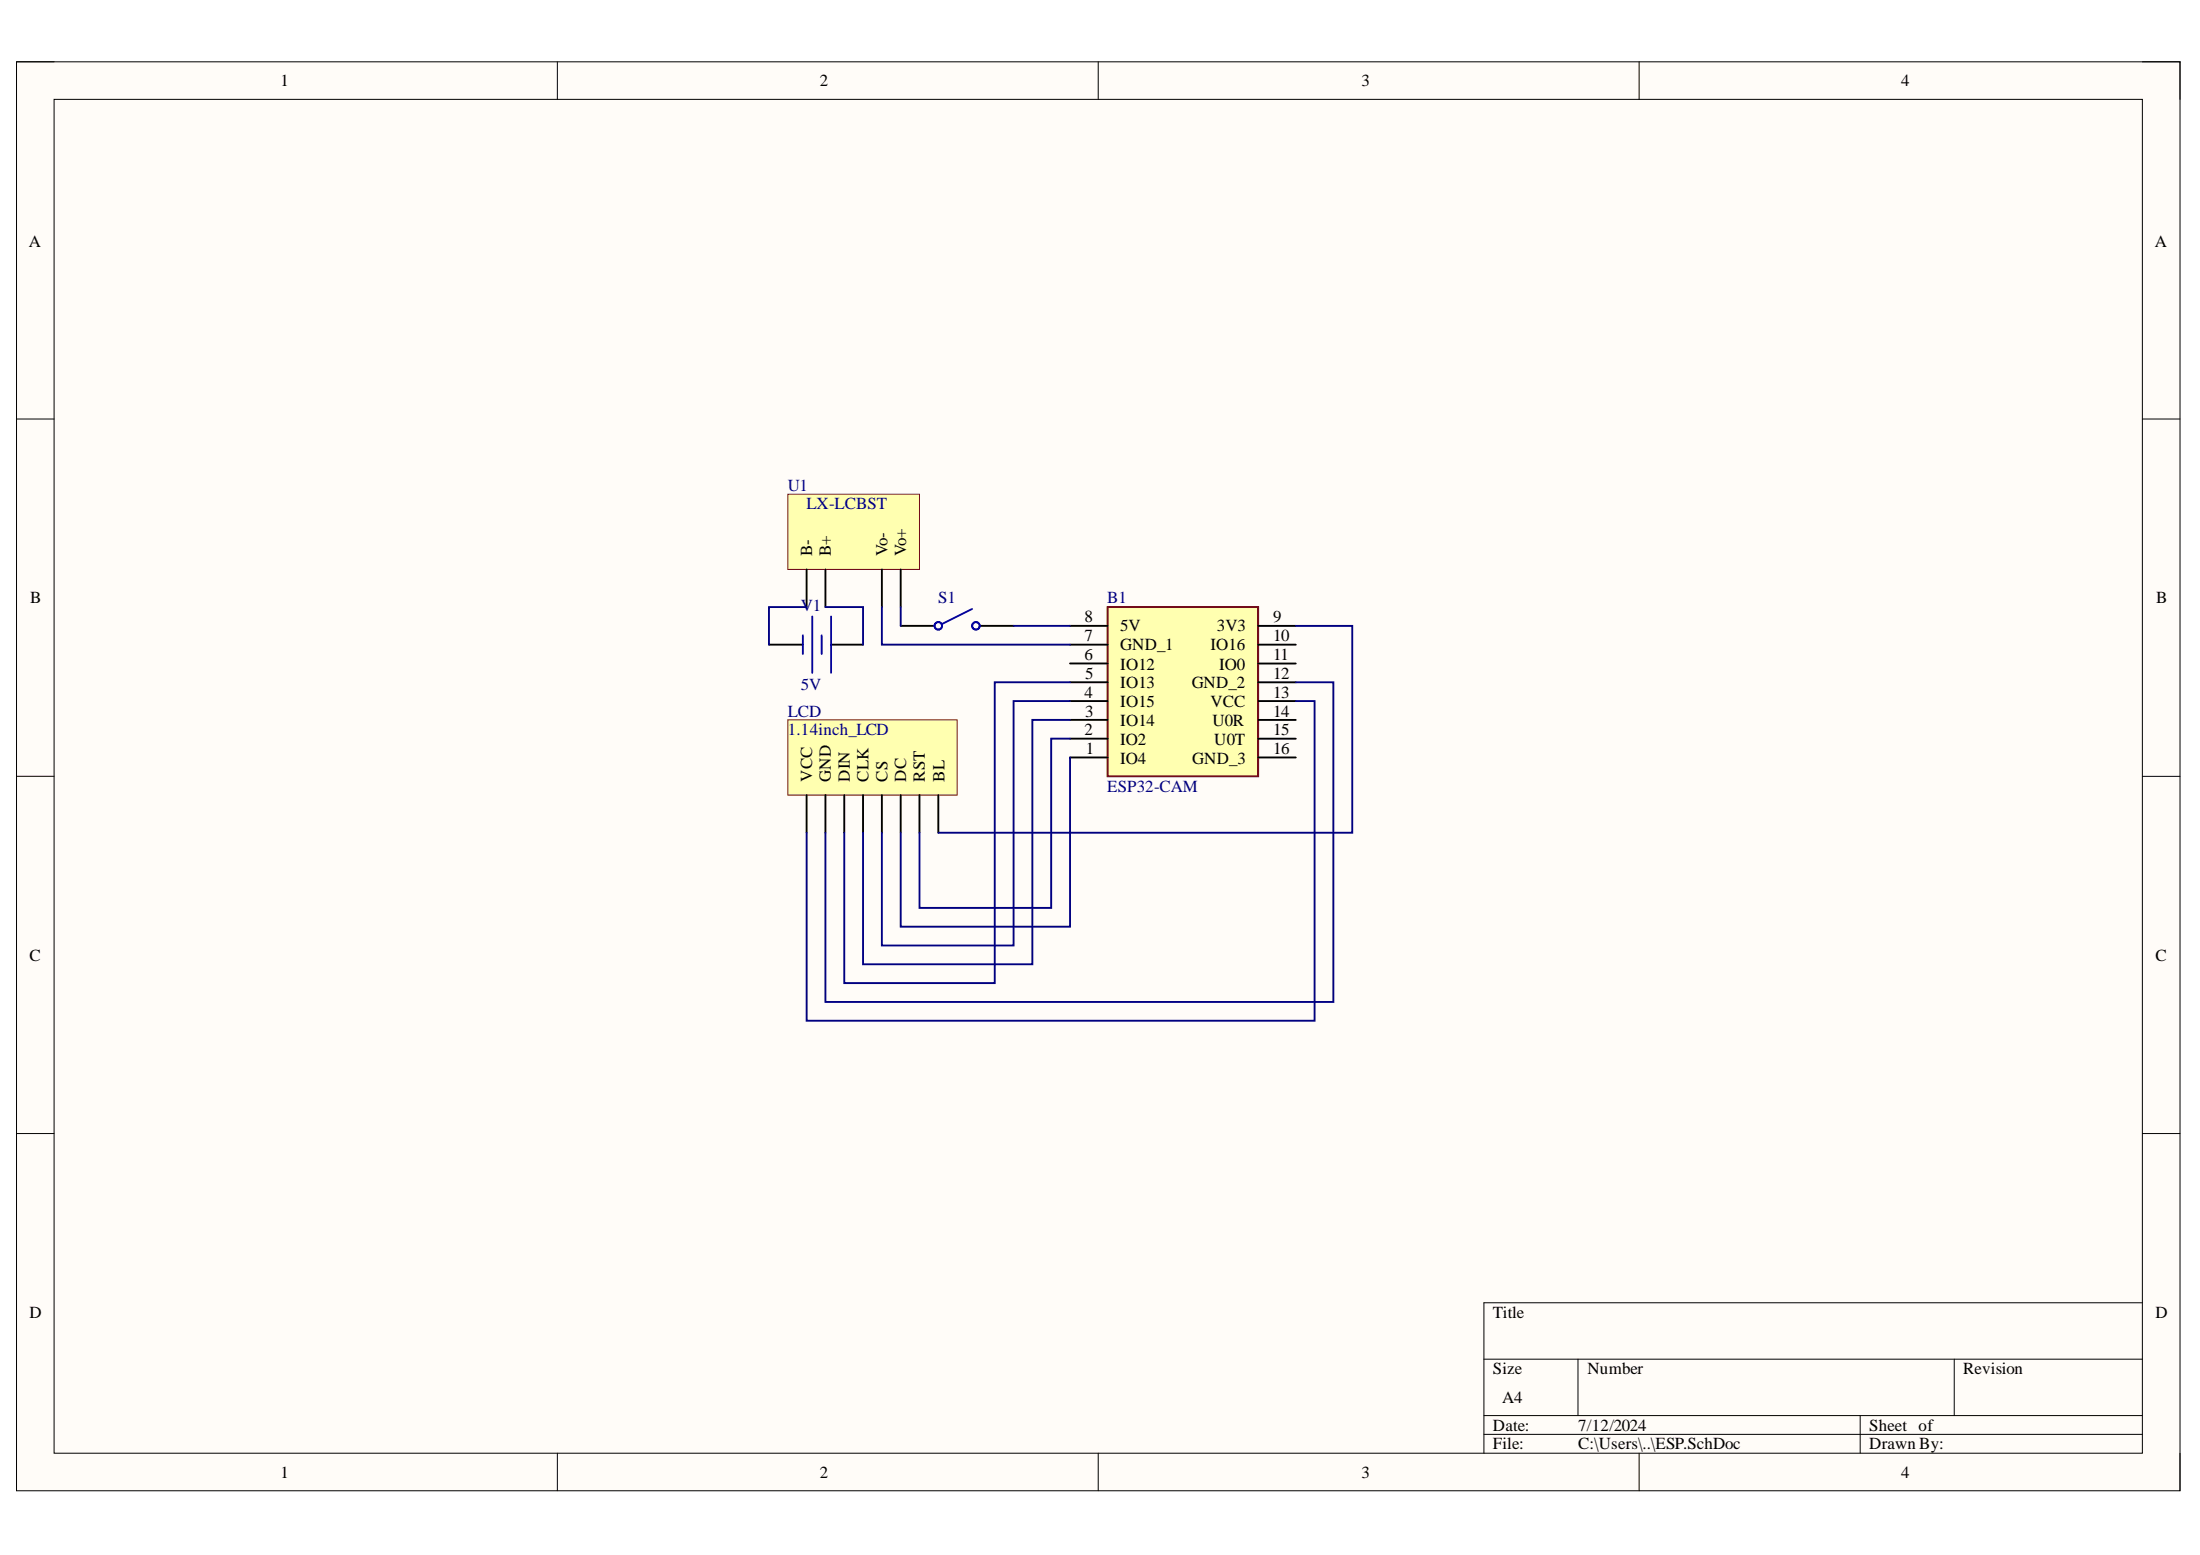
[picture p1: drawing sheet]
<svg xmlns="http://www.w3.org/2000/svg" width="297mm" height="210mm" viewBox="0 0 297 210" stroke-linecap="round" stroke-linejoin="round" font-family="sans-serif">
<path d="M2.2 8.3h292.1v192.9h-292.1z" fill-rule="evenodd" fill="#fffcf8"/>
<path d="M2.2 8.3h292.1v192.9h-292.1z" fill="none" stroke="#000" stroke-width=".14"/>
<path d="M7.3 13.4h282v182.8h-282z" fill-rule="evenodd" fill="#fffcf8"/>
<g fill="none" stroke="#000" stroke-width=".14">
<path d="M2.2 8.3h5.1M7.3 13.4h282v182.8h-282zM75.2 8.3v5.1M148.3 8.3v5.1M221.3 8.3v5.1M289.3 8.3h5v5.1M2.2 56.6h5.1M289.3 56.6h5M2.2 104.8h5.1M289.3 104.8h5M2.2 153h5.1M289.3 153h5"/>
<path d="M289.3 175.9h-88.9v20.3M75.2 196.2v5M148.3 196.2v5M200.4 183.5h88.9M200.4 191.1h88.9M200.4 193.6h88.9M213.1 183.5v7.6M221.3 196.2v5M251.2 191.1v5.1M263.9 183.5v7.6M294.3 196.2v5"/>
</g>
<path d="M106.4 66.7h17.7v10.2h-17.7z" fill-rule="evenodd" fill="#ffffb0"/>
<path d="M106.4 66.7h17.7v10.2h-17.7z" fill="none" stroke="#800000" stroke-width=".14"/>
<path d="M108.9 76.9v5M111.4 76.9v5M119.1 76.9v5M121.6 76.9v5M103.8 87h4.6M112.2 87h4.3M121.6 84.5h4.6M132.3 84.5h4.6" fill="none" stroke="#000" stroke-width=".25"/>
<g fill="none" stroke="#00f" stroke-width=".25">
<path d="M108.4 85.8v2.5M109.7 83.2v7.6M110.9 85.8v2.5M112.2 83.2v7.6M131.3 82.2l-4.1 2"/>
<circle cx="126.7" cy="84.5" r=".51"/>
<circle cx="131.8" cy="84.5" r=".51"/>
</g>
<path d="M149.5 81.9h20.4v22.9h-20.4z" fill-rule="evenodd" fill="#ffffb0"/>
<path d="M149.5 81.9h20.4v22.9h-20.4z" fill="none" stroke="#800000" stroke-width=".25"/>
<g fill="none" stroke="#000" stroke-width=".25">
<path d="M144.5 99.7h5M144.5 97.2h5M144.5 94.6h5M144.5 92.1h5M144.5 89.6h5M144.5 87h5M144.5 84.5h5M169.9 99.7h5.1M169.9 97.2h5.1M169.9 94.6h5.1M169.9 89.6h5.1M169.9 87h5.1"/>
<path d="M169.9 84.5h5.1M169.9 92.1h5.1M144.5 102.2h5M169.9 102.2h5.1"/>
</g>
<path d="M106.4 97.2h22.8v10.1h-22.8z" fill-rule="evenodd" fill="#ffffb0"/>
<path d="M106.4 97.2h22.8v10.1h-22.8z" fill="none" stroke="#800000" stroke-width=".14"/>
<path d="M108.9 107.3v5.1M111.4 107.3v5.1M114 107.3v5.1M116.5 107.3v5.1M119.1 107.3v5.1M121.6 107.3v5.1M124.1 107.3v5.1M126.7 107.3v5.1" fill="none" stroke="#000" stroke-width=".25"/>
<g fill="none" stroke="#000080" stroke-width=".25">
<path d="M108.9 81.9h-5.1v5.1M111.4 81.9h5.1v5.1M119.1 81.9v5.1h25.4M121.6 81.9v2.6M136.9 84.5h7.6M144.5 92.1h-10.2v40.6h-20.3v-20.3M144.5 97.2h-5.1v33h-22.9v-17.8M144.5 94.6h-7.6v33h-17.8v-15.2M144.5 99.7h-2.6v22.9h-17.8v-10.2M175 94.6h2.5v43.2h-68.6v-25.4M175 84.5h7.6v27.9h-55.9M175 92.1h5v43.2h-68.6v-22.9"/>
<path d="M144.5 102.2v22.9h-22.9v-12.7"/>
</g>
<g font-size="2.3">
<text x="37.9" y="11.6">1</text>
<text x="110.7" y="11.6">2</text>
<text x="183.8" y="11.6">3</text>
<text x="256.7" y="11.6">4</text>
<text x="3.9" y="33.3">A</text>
<text x="290.9" y="33.3">A</text>
<text x="109.7" y="75.1" transform="rotate(-90 109.7 75.1)">B-</text>
<text x="112.2" y="75.1" transform="rotate(-90 112.2 75.1)">B+</text>
<text x="119.8" y="75.1" transform="rotate(-90 119.8 75.1)">Vo-</text>
<text x="122.3" y="75.1" transform="rotate(-90 122.3 75.1)">Vo+</text>
<text x="4.1" y="81.4">B</text>
<text x="146.4" y="84">8</text>
<text x="171.9" y="84">9</text>
<text x="291.1" y="81.4">B</text>
<text x="146.4" y="89.1">6</text>
<text x="146.4" y="86.5">7</text>
<text x="151.3" y="87.8">GND_1</text>
<text x="151.3" y="85.2">5V</text>
<text x="163.4" y="87.8">IO16</text>
<text x="164.3" y="85.2">3V3</text>
<text x="171.9" y="86.5">10</text>
<text x="171.9" y="89.1">11</text>
<text x="146.4" y="94.2">4</text>
<text x="146.5" y="91.7">5</text>
<text x="151.3" y="95.5">IO15</text>
<text x="151.3" y="92.9">IO13</text>
<text x="151.3" y="90.4">IO12</text>
<text x="160.9" y="92.9">GND_2</text>
<text x="163.4" y="95.5">VCC</text>
<text x="164.6" y="90.4">IO0</text>
<text x="171.9" y="91.7">12</text>
<text x="171.9" y="94.2">13</text>
<text x="146.4" y="99.3">2</text>
<text x="146.5" y="96.7">3</text>
<text x="146.6" y="101.8">1</text>
<text x="151.3" y="100.5">IO2</text>
<text x="151.3" y="98">IO14</text>
<text x="163.7" y="98">U0R</text>
<text x="163.9" y="100.5">U0T</text>
<text x="171.9" y="96.7">14</text>
<text x="171.9" y="99.3">15</text>
<text x="171.9" y="101.8">16</text>
<text x="109.7" y="105.5" transform="rotate(-90 109.7 105.5)">VCC</text>
<text x="112.2" y="105.5" transform="rotate(-90 112.2 105.5)">GND</text>
<text x="114.7" y="105.5" transform="rotate(-90 114.7 105.5)">DIN</text>
<text x="117.3" y="105.5" transform="rotate(-90 117.3 105.5)">CLK</text>
<text x="119.8" y="105.5" transform="rotate(-90 119.8 105.5)">CS</text>
<text x="122.3" y="105.5" transform="rotate(-90 122.3 105.5)">DC</text>
<text x="124.9" y="105.5" transform="rotate(-90 124.9 105.5)">RST</text>
<text x="127.5" y="105.5" transform="rotate(-90 127.5 105.5)">BL</text>
<text x="151.3" y="103.1">IO4</text>
<text x="161" y="103.1">GND_3</text>
<text x="4" y="129.7">C</text>
<text x="291" y="129.7">C</text>
<text x="4" y="177.9">D</text>
<text x="201.6" y="177.9">Title</text>
<text x="291" y="177.9">D</text>
<text x="201.6" y="185.5">Size</text>
<text x="214.3" y="185.5">Number</text>
<text x="265.1" y="185.5">Revision</text>
<text x="202.8" y="189.3">A4</text>
<text x="201.6" y="193.1">Date:</text>
<text x="201.6" y="195.7">File:</text>
<text x="213.1" y="193.1">7/12/2024</text>
<text x="213.1" y="195.7">C:\Users\..\ESP.SchDoc</text>
<text x="252.4" y="193.1">Sheet of</text>
<text x="252.4" y="195.7">Drawn By:</text>
<text x="37.9" y="199.5">1</text>
<text x="110.7" y="199.5">2</text>
<text x="183.8" y="199.5">3</text>
<text x="256.7" y="199.5">4</text>
</g>
<g font-size="2.3" fill="#000080">
<text x="106.4" y="66.2">U1</text>
<text x="108.9" y="68.8">LX-LCBST</text>
<text x="108.1" y="82.4">V1</text>
<text x="126.7" y="81.4">S1</text>
<text x="149.5" y="81.4">B1</text>
<text x="108.1" y="93.2">5V</text>
<text x="106.4" y="96.7">LCD</text>
<text x="106.4" y="99.3">1.14inch_LCD</text>
<text x="149.5" y="106.9">ESP32-CAM</text>
</g>
</svg>
